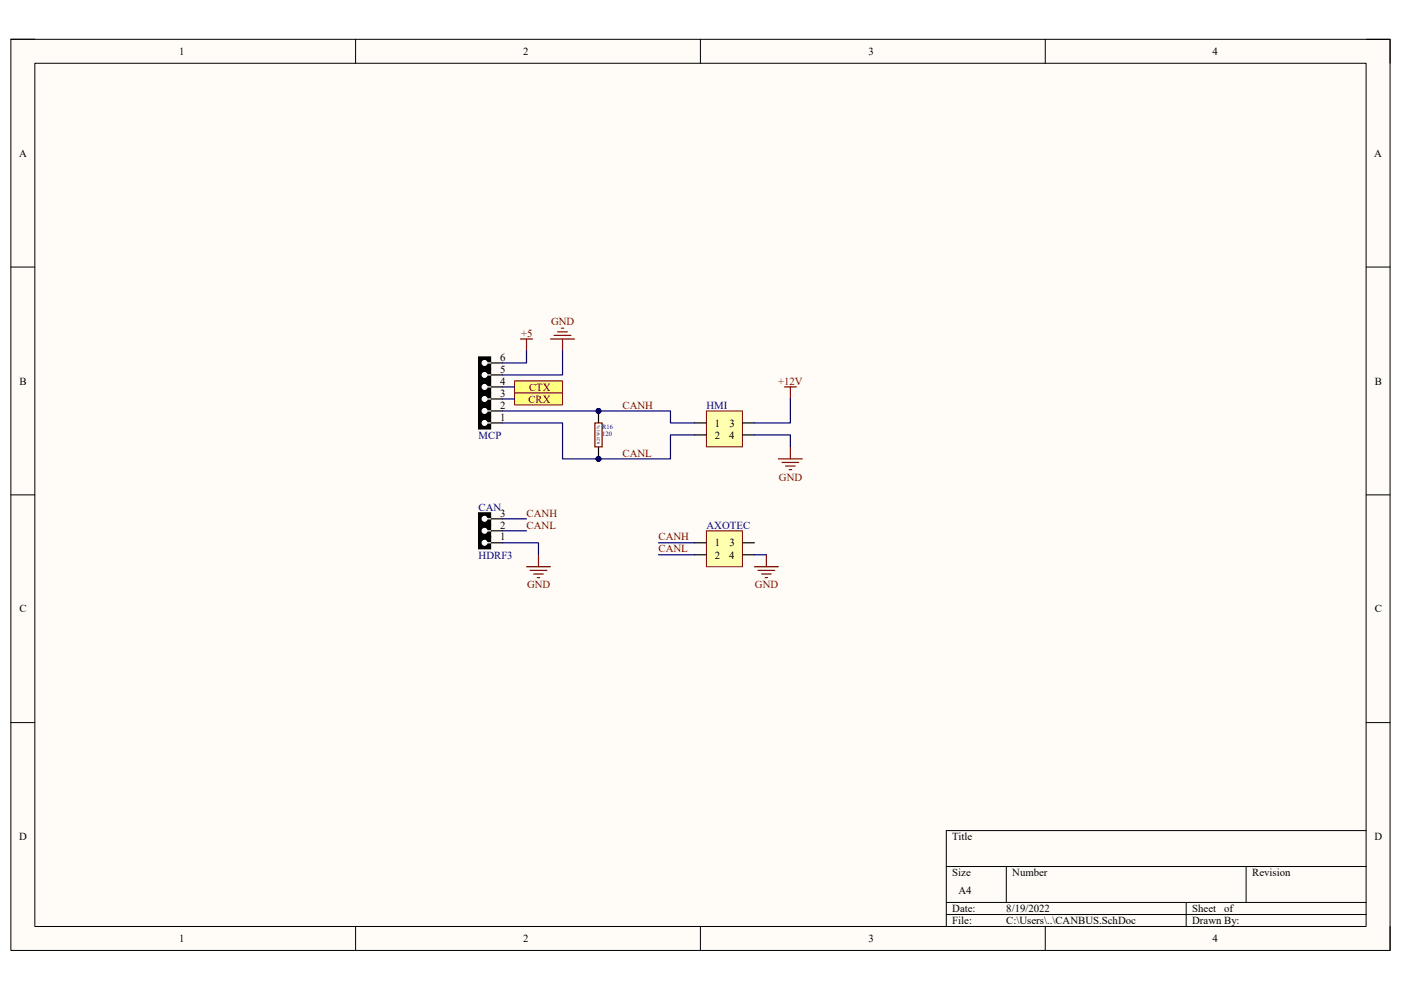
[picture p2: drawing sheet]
<svg xmlns="http://www.w3.org/2000/svg" width="297mm" height="210mm" viewBox="0 0 297 210" stroke-linecap="round" stroke-linejoin="round" font-family="sans-serif">
<path d="M2.3 8.3h292.4v193.3h-292.4z" fill="#fffcf8"/>
<path d="M2.3 8.3h292.4v193.3h-292.4z" fill="none" stroke="#000" stroke-width=".21"/>
<path d="M7.4 13.4h282.2v183.1h-282.2z" fill="#fffcf8"/>
<g fill="none" stroke="#000" stroke-width=".21">
<path d="M2.3 8.3h5.1M7.4 13.4h282.2v183.1h-282.2zM75.4 8.3v5.1M148.5 8.3v5.1M221.6 8.3v5.1M289.6 8.3h5.1v5.1M2.3 56.6h5.1M289.6 56.6h5.1M2.3 105h5.1M289.6 105h5.1M2.3 153.3h5.1M289.6 153.3h5.1"/>
<path d="M289.6 176.2h-89v20.3M75.4 196.5v5.1M148.5 196.5v5.1M200.6 183.8h89M200.6 191.4h89M200.6 194h89M213.4 183.8v7.6M221.6 196.5v5.1M251.5 191.4v5.1M264.2 183.8v7.6M294.7 196.5v5.1"/>
</g>
<path d="M104 79.5h2.5M104 77h2.5M101.5 88.4h2.5v2.6h-2.5zM104 89.7h2.5M104 87.2h2.5M104 84.6h2.5M104 82.1h2.5" fill="none" stroke="#000" stroke-width=".25"/>
<path d="M101.5 88.4h2.5v2.6h-2.5z" fill="#000"/>
<circle cx="102.7" cy="89.7" r=".51" fill="#fff"/>
<g fill="none" stroke="#fff" stroke-width=".25">
<path d="M103.2 89.7h.8"/>
<circle cx="102.7" cy="89.7" r=".51"/>
</g>
<path d="M101.5 85.9h2.5v2.5h-2.5z" fill="#000"/>
<path d="M101.5 85.9h2.5v2.5h-2.5z" fill="none" stroke="#000" stroke-width=".25"/>
<circle cx="102.7" cy="87.2" r=".51" fill="#fff"/>
<g fill="none" stroke="#fff" stroke-width=".25">
<path d="M103.2 87.2h.8"/>
<circle cx="102.7" cy="87.2" r=".51"/>
</g>
<path d="M101.5 83.4h2.5v2.5h-2.5z" fill="#000"/>
<path d="M101.5 83.4h2.5v2.5h-2.5z" fill="none" stroke="#000" stroke-width=".25"/>
<circle cx="102.7" cy="84.6" r=".51" fill="#fff"/>
<g fill="none" stroke="#fff" stroke-width=".25">
<path d="M103.2 84.6h.8"/>
<circle cx="102.7" cy="84.6" r=".51"/>
</g>
<path d="M101.5 80.8h2.5v2.6h-2.5z" fill="#000"/>
<path d="M101.5 80.8h2.5v2.6h-2.5z" fill="none" stroke="#000" stroke-width=".25"/>
<circle cx="102.7" cy="82.1" r=".51" fill="#fff"/>
<g fill="none" stroke="#fff" stroke-width=".25">
<path d="M103.2 82.1h.8"/>
<circle cx="102.7" cy="82.1" r=".51"/>
</g>
<path d="M101.5 78.3h2.5v2.5h-2.5z" fill="#000"/>
<path d="M101.5 78.3h2.5v2.5h-2.5z" fill="none" stroke="#000" stroke-width=".25"/>
<circle cx="102.7" cy="79.5" r=".51" fill="#fff"/>
<g fill="none" stroke="#fff" stroke-width=".25">
<path d="M103.2 79.5h.8"/>
<circle cx="102.7" cy="79.5" r=".51"/>
</g>
<path d="M101.5 75.7h2.5v2.6h-2.5z" fill="#000"/>
<path d="M101.5 75.7h2.5v2.6h-2.5z" fill="none" stroke="#000" stroke-width=".25"/>
<circle cx="102.7" cy="77" r=".51" fill="#fff"/>
<g fill="none" stroke="#fff" stroke-width=".25">
<path d="M103.2 77h.8"/>
<circle cx="102.7" cy="77" r=".51"/>
</g>
<path d="M109.1 80.8h10.2v2.6h-10.2z" fill="#ffff80"/>
<path d="M109.1 80.8h10.2v2.6h-10.2z" fill="none" stroke="#800000" stroke-width=".21"/>
<path d="M109.1 83.4h10.2v2.5h-10.2z" fill="#ffff80"/>
<path d="M109.1 83.4h10.2v2.5h-10.2z" fill="none" stroke="#800000" stroke-width=".21"/>
<path d="M110.4 71.9h2.5M111.6 71.9v2.5M116.7 71.9h5.1M117.5 71.1h3.5M118.2 70.4h2.1M119 69.6h.5M119.3 71.9v2.5" fill="none" stroke="#800000" stroke-width=".25"/>
<circle cx="126.9" cy="87.2" r=".51" fill="#000080"/>
<circle cx="126.9" cy="87.2" r=".51" fill="none" stroke="#000080" stroke-width=".21"/>
<circle cx="126.9" cy="97.3" r=".51" fill="#000080"/>
<circle cx="126.9" cy="97.3" r=".51" fill="none" stroke="#000080" stroke-width=".21"/>
<path d="M126.9 87.2v2.5" fill="none" stroke="#000" stroke-width=".25"/>
<circle cx="126.9" cy="87.2" r=".51" fill="#000080"/>
<circle cx="126.9" cy="87.2" r=".51" fill="none" stroke="#000080" stroke-width=".21"/>
<path d="M126.9 94.8v2.5" fill="none" stroke="#000" stroke-width=".25"/>
<circle cx="126.9" cy="97.3" r=".51" fill="#000080"/>
<circle cx="126.9" cy="97.3" r=".51" fill="none" stroke="#000080" stroke-width=".21"/>
<path d="M126.1 89.7h1.6v5.1h-1.6z" fill="#fff"/>
<path d="M126.1 89.7h1.6v5.1h-1.6z" fill="none" stroke="#5b0f00" stroke-width=".25"/>
<path d="M149.8 87.2h7.6v7.6h-7.6z" fill="#ffffb0"/>
<path d="M149.8 87.2h7.6v7.6h-7.6z" fill="none" stroke="#800000" stroke-width=".21"/>
<path d="M147.2 89.7h2.6M147.2 92.2h2.6M157.4 89.7h2.6M157.4 92.2h2.6" fill="none" stroke="#000" stroke-width=".25"/>
<path d="M165 97.3h5.1M165.8 98.1h3.6M166.3 82.1h2.5M166.6 98.8h2M167.3 99.6h.5M167.6 82.1v2.5M167.6 94.8v2.5" fill="none" stroke="#800000" stroke-width=".25"/>
<path d="M149.8 112.6h7.6v7.6h-7.6z" fill="#ffffb0"/>
<path d="M149.8 112.6h7.6v7.6h-7.6z" fill="none" stroke="#800000" stroke-width=".21"/>
<path d="M101.5 113.9h2.5v2.5h-2.5zM104 115.1h2.5M104 112.6h2.5M104 110h2.5M147.2 115.1h2.6M147.2 117.7h2.6M157.4 115.1h2.6M157.4 117.7h2.6" fill="none" stroke="#000" stroke-width=".25"/>
<path d="M162.5 117.7v2.5M160 120.2h5M160.7 121h3.6M161.5 121.8h2M162.2 122.5h.5" fill="none" stroke="#800000" stroke-width=".25"/>
<path d="M101.5 113.9h2.5v2.5h-2.5z" fill="#000"/>
<circle cx="102.7" cy="115.1" r=".51" fill="#fff"/>
<g fill="none" stroke="#fff" stroke-width=".25">
<path d="M103.2 115.1h.8"/>
<circle cx="102.7" cy="115.1" r=".51"/>
</g>
<path d="M101.5 111.3h2.5v2.6h-2.5z" fill="#000"/>
<path d="M101.5 111.3h2.5v2.6h-2.5z" fill="none" stroke="#000" stroke-width=".25"/>
<circle cx="102.7" cy="112.6" r=".51" fill="#fff"/>
<g fill="none" stroke="#fff" stroke-width=".25">
<path d="M103.2 112.6h.8"/>
<circle cx="102.7" cy="112.6" r=".51"/>
</g>
<path d="M101.5 108.8h2.5v2.5h-2.5z" fill="#000"/>
<path d="M101.5 108.8h2.5v2.5h-2.5z" fill="none" stroke="#000" stroke-width=".25"/>
<circle cx="102.7" cy="110" r=".51" fill="#fff"/>
<g fill="none" stroke="#fff" stroke-width=".25">
<path d="M103.2 110h.8"/>
<circle cx="102.7" cy="110" r=".51"/>
</g>
<path d="M114.2 117.7v2.5M111.6 120.2h5.1M112.4 121h3.5M113.2 121.8h2M113.9 122.5h.5" fill="none" stroke="#800000" stroke-width=".25"/>
<path d="M106.5 89.7h12.8v7.6h22.9v-5.1h5M106.5 112.6h5.1M106.5 110h5.1M106.5 115.1h7.7v2.6" fill="none" stroke="#000080" stroke-width=".25"/>
<circle cx="126.9" cy="97.3" r=".51" fill="#000080"/>
<circle cx="126.9" cy="97.3" r=".51" fill="none" stroke="#000080" stroke-width=".21"/>
<path d="M106.5 87.2h35.7v2.5h5" fill="none" stroke="#000080" stroke-width=".25"/>
<circle cx="126.9" cy="87.2" r=".51" fill="#000080"/>
<circle cx="126.9" cy="87.2" r=".51" fill="none" stroke="#000080" stroke-width=".21"/>
<path d="M111.6 74.4v2.6h-5.1M119.3 74.4v5.1h-12.8M106.5 84.6h2.6M106.5 82.1h2.6M160 92.2h7.6v2.6M167.6 84.6v5.1h-7.6M139.6 117.7h7.6M139.6 115.1h7.6M160 117.7h2.5" fill="none" stroke="#000080" stroke-width=".25"/>
<g font-size="2.3">
<text x="38" y="11.7">1</text>
<text x="110.9" y="11.7">2</text>
<text x="184.1" y="11.7">3</text>
<text x="257.1" y="11.7">4</text>
<text x="4" y="33.3">A</text>
<text x="291.4" y="33.3">A</text>
<text x="106" y="76.5">6</text>
<text x="4.1" y="81.6">B</text>
<text x="106" y="81.6">4</text>
<text x="106" y="79">5</text>
<text x="291.5" y="81.6">B</text>
<text x="106" y="89.2">1</text>
<text x="106" y="86.7">2</text>
<text x="106" y="84.1">3</text>
<text x="151.6" y="90.5">1</text>
<text x="151.6" y="93">2</text>
<text x="154.6" y="93">4</text>
<text x="154.7" y="90.5">3</text>
<text x="106" y="112.1">2</text>
<text x="106" y="109.6">3</text>
<text x="106" y="114.6">1</text>
<text x="151.6" y="115.9">1</text>
<text x="151.6" y="118.5">2</text>
<text x="154.6" y="118.5">4</text>
<text x="154.7" y="115.9">3</text>
<text x="4.1" y="129.9">C</text>
<text x="291.5" y="129.9">C</text>
<text x="4.1" y="178.2">D</text>
<text x="201.9" y="178.2">Title</text>
<text x="291.4" y="178.2">D</text>
<text x="201.9" y="185.8">Size</text>
<text x="214.6" y="185.8">Number</text>
<text x="265.5" y="185.8">Revision</text>
<text x="203.2" y="189.7">A4</text>
<text x="201.9" y="193.5">Date:</text>
<text x="201.9" y="196">File:</text>
<text x="213.4" y="193.5">8/19/2022</text>
<text x="213.4" y="196">C:\Users\..\CANBUS.SchDoc</text>
<text x="252.8" y="196">Drawn By:</text>
<text x="252.8" y="193.5">Sheet</text>
<text x="259.6" y="193.5">of</text>
<text x="38" y="199.8">1</text>
<text x="110.9" y="199.8">2</text>
<text x="184.1" y="199.8">3</text>
<text x="257.1" y="199.8">4</text>
</g>
<g font-size="2.3" fill="#800000">
<text x="110.5" y="71.4">+5</text>
<text x="116.8" y="68.9">GND</text>
<text x="112.2" y="82.9">CTX</text>
<text x="165" y="81.6">+12V</text>
<text x="112" y="85.4">CRX</text>
<text x="132" y="86.7">CANH</text>
<text x="132" y="96.8">CANL</text>
<text x="165.1" y="101.9">GND</text>
<text x="111.7" y="109.6">CANH</text>
<text x="111.7" y="112.1">CANL</text>
<text x="139.6" y="117.2">CANL</text>
<text x="139.6" y="114.6">CANH</text>
<text x="111.7" y="124.8">GND</text>
<text x="160.1" y="124.8">GND</text>
</g>
<g font-size="2.3" fill="#000080">
<text x="149.8" y="86.7">HMI</text>
<text x="101.5" y="93">MCP</text>
<text x="101.5" y="108.3">CAN</text>
<text x="149.8" y="112.1">AXOTEC</text>
<text x="101.5" y="118.5">HDRF3</text>
</g>
<g font-size="1.4" fill="#000080">
<text x="127.7" y="92.5">120</text>
<text x="127.7" y="90.9">R16</text>
</g>
<text font-size=".9" x="127.2" y="94.2" transform="rotate(-90 127.2 94.2)">0.25W 1%</text>
</svg>
